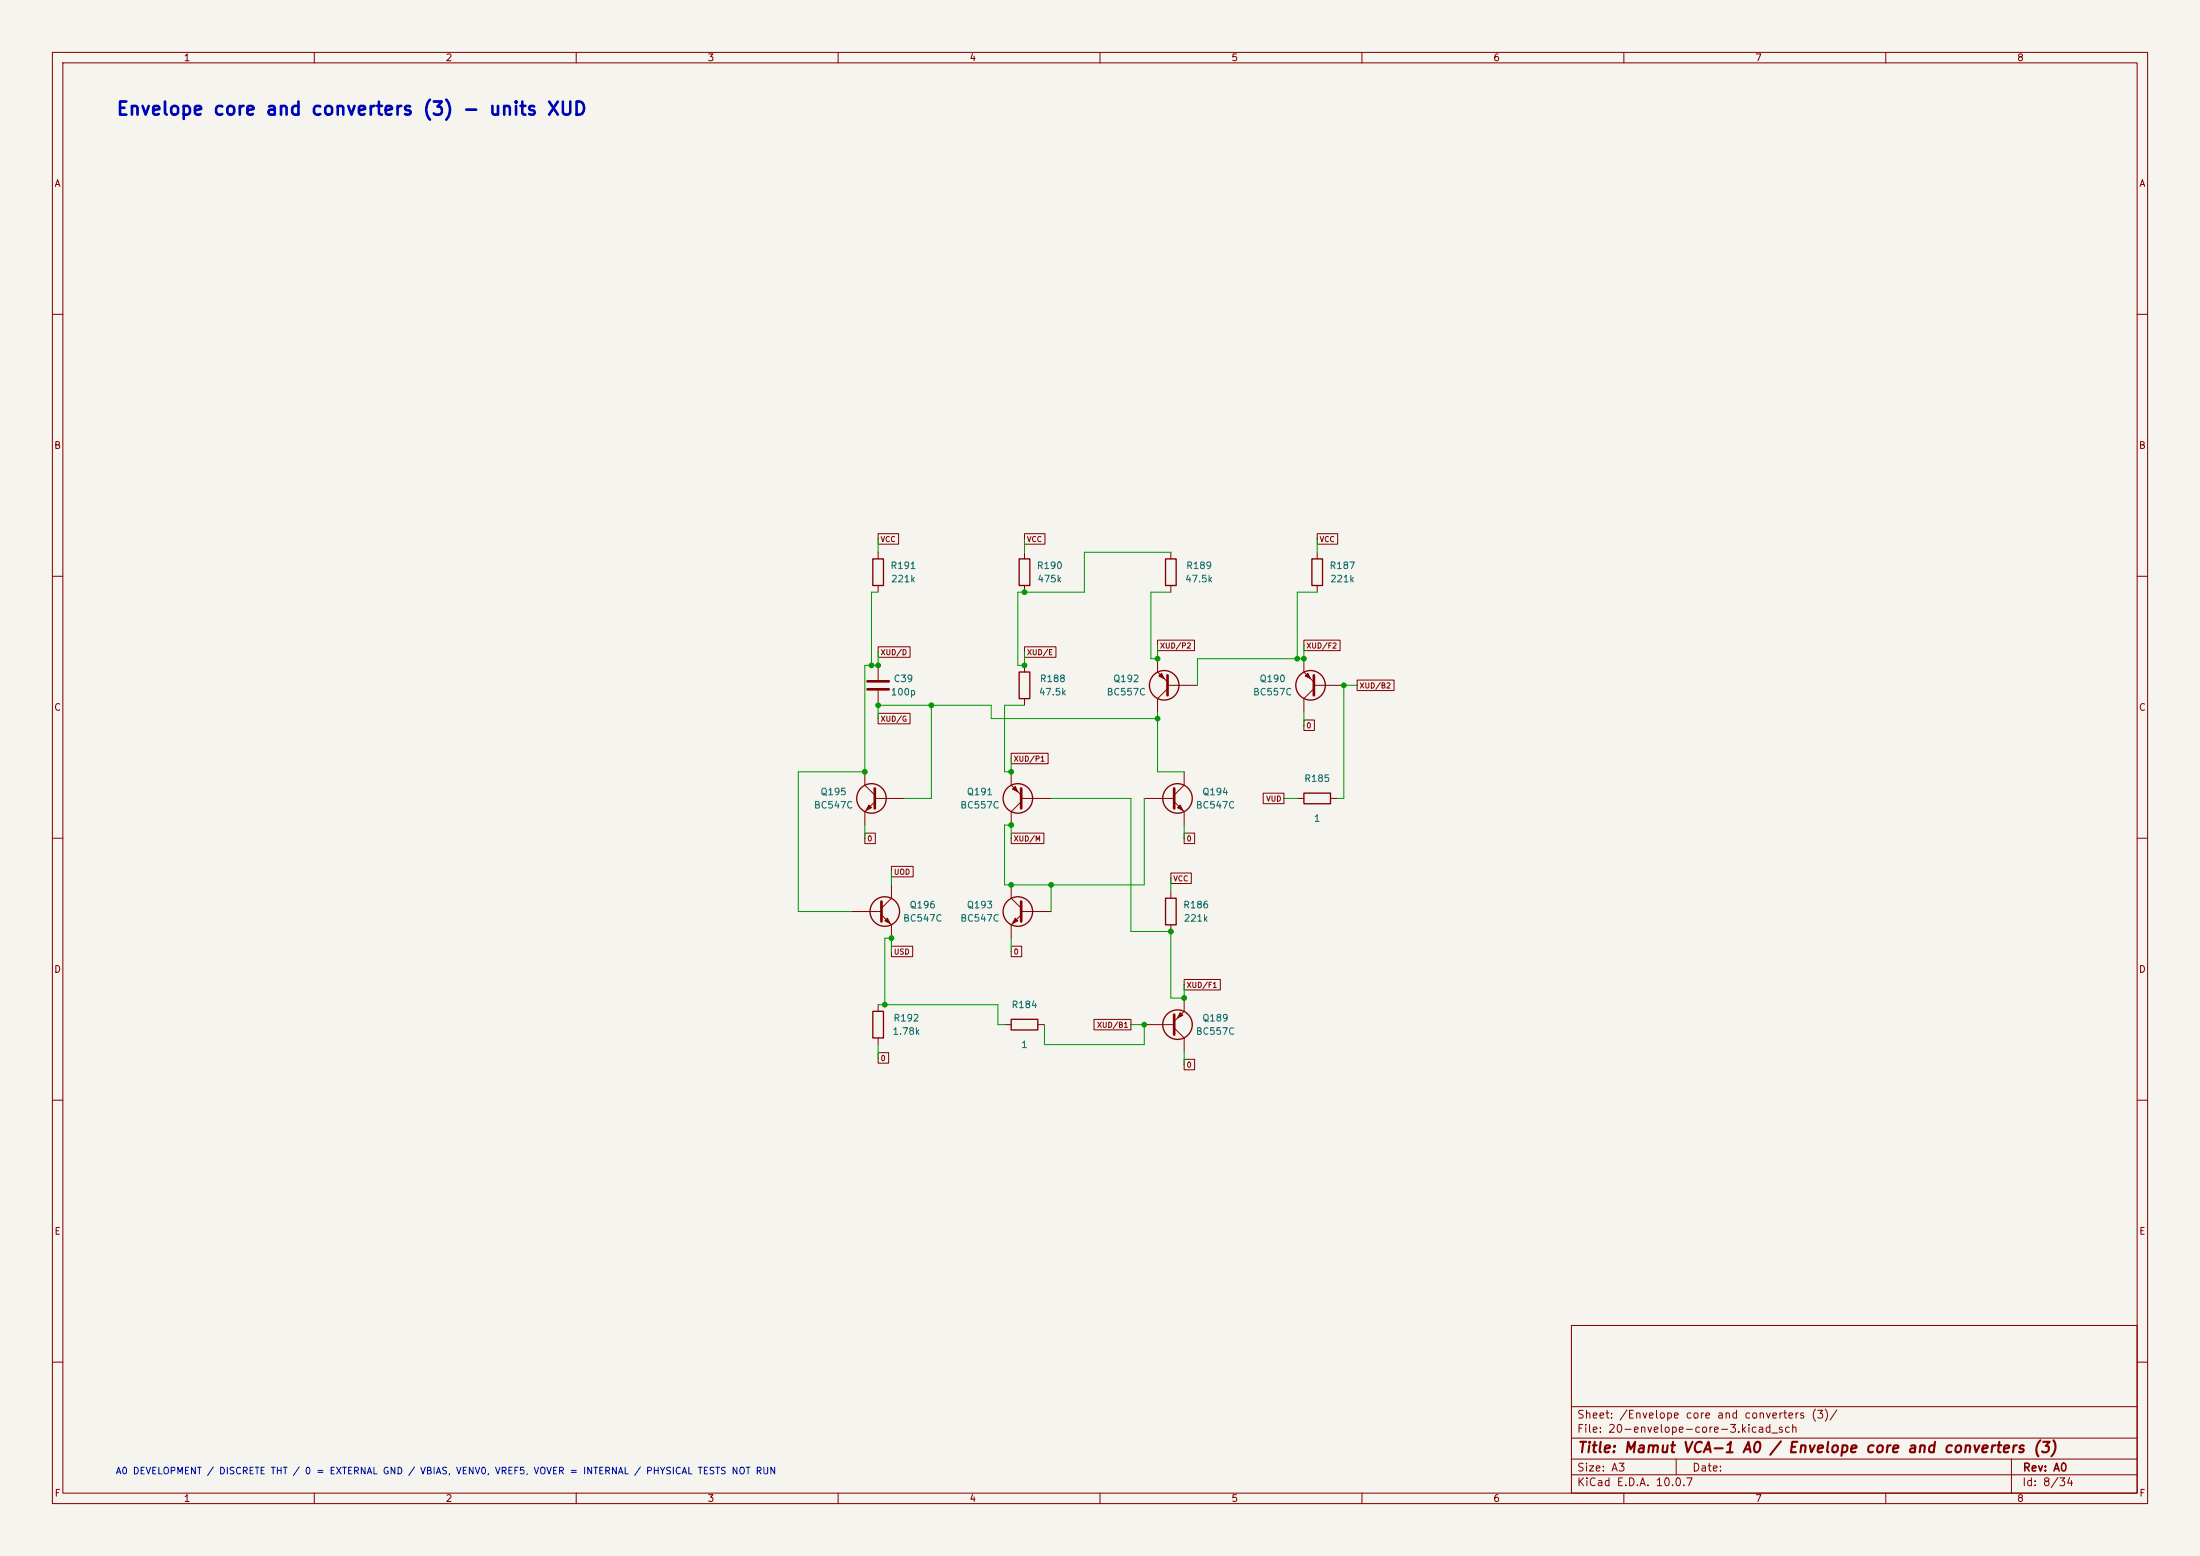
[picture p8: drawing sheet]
<svg xmlns="http://www.w3.org/2000/svg" width="420mm" height="297mm" viewBox="0 0 420 297" stroke-linecap="round" stroke-linejoin="round" font-family="sans-serif">
<path d="M0 0h420v297h-420z" fill="#f5f4ef" stroke="#f5f4ef" stroke-width=".19"/>
<g fill="none" stroke="#840000" stroke-width=".19">
<path d="M10 10h400v277h-400zM12 12h396v273h-396zM60 10v2M110 10v2M160 10v2M210 10v2M260 10v2M310 10v2M360 10v2M10 60h2M408 60h2M10 110h2"/>
<path d="M167.6 101.9h3.9v2h-3.9zM167.6 105.4v1.3M167.6 111.8v1.2M195.6 101.9h3.9v2h-3.9zM195.6 105.4v1.3M195.6 111.8v1.2M223.5 105.4v1.3M223.5 111.8v1.2M251.5 101.9h3.9v2h-3.9zM251.5 105.4v1.3M251.5 111.8v1.2M408 110h2"/>
<path d="M167.6 136.2h6.1v2h-6.1zM167.6 123.5h6.1v2h-6.1zM167.6 127v2.8M167.6 131.8v2.8M195.6 123.5h6v2h-6zM195.6 127v1.3M195.6 133.4v1.2M221 122.2h7v2h-7zM221 125.7v2.6l1.9 1.9M222.9 130.8h5.7M222.9 131.4l-1.9 2v2.5M248.9 122.2h6.9v2h-6.9z"/>
<path d="M248.9 137.4h2v2h-2zM248.9 125.7v2.6l1.9 1.9M250.8 130.8h5.7M250.8 131.4l-1.9 2v2.5M259.1 129.8h7v2h-7zM10 160h2M165.1 159h2v2h-2zM165.1 147.3v2.6l1.9 1.9M167 152.4h5.7M167 153l-1.9 1.9v2.6M193 143.8h7.1v2h-7.1zM193 159h6.3v2h-6.3z"/>
<path d="M193 147.3v2.6l1.9 1.9M194.9 152.4h5.8M194.9 153l-1.9 1.9v2.6M218.4 152.4h5.8M224.2 153l1.9 1.9v2.6M226.1 159h2v2h-2zM226.1 147.3v2.6l-1.9 1.9M241.2 151.4h3.9v2h-3.9zM247.6 152.4h1.3M254 152.4h1.3M408 160h2M162.6 174h5.7"/>
<path d="M168.3 174.6l1.9 1.9v2.6M170.2 165.4h4.1v2h-4.1zM170.2 168.9v2.6l-1.9 1.9M193 168.9v2.6l1.9 1.9M194.9 174h5.8M194.9 174.6l-1.9 1.9v2.6M223.5 166.6h3.9v2h-3.9zM223.5 170.2v1.3M223.5 176.5v1.3M167.6 191.8v1.2M167.6 198.1v1.3M170.2 180.6h4v2h-4z"/>
<path d="M191.8 195.6h1.2M193 180.6h2v2h-2zM198.1 195.6h1.3M208.8 194.6h7.1v2h-7.1zM218.4 195.6h5.8M224.2 196.2l1.9 1.9v2.6M226.1 187h6.9v2h-6.9zM226.1 190.5v2.5l-1.9 1.9M10 210h2M167.6 200.9h2v2h-2zM226.1 202.2h2v2h-2zM408 210h2"/>
<path d="M300 253h108v32h-108zM10 260h2M300 278.5h108M300 274.5h108M300 268.5h108M320 278.5v3M384 278.5v6.5M408 260h2M60 285v2M110 285v2M160 285v2M210 285v2"/>
<path d="M260 285v2M300 281.5h108M310 285v2M360 285v2"/>
</g>
<g fill="none" stroke="#840000" stroke-width=".25">
<path d="M166.6 106.7h2.1v5.1h-2.1zM194.6 106.7h2v5.1h-2zM222.5 106.7h2v5.1h-2zM250.4 106.7h2.1v5.1h-2.1zM194.6 128.3h2v5.1h-2zM248.9 151.4h5.1v2h-5.1zM222.5 171.5h2v5h-2zM166.6 193h2.1v5.1h-2.1zM193 194.6h5.1v2h-5.1z"/>
<circle cx="222.2" cy="130.8" r="2.82"/>
<circle cx="250.2" cy="130.8" r="2.82"/>
<circle cx="166.4" cy="152.4" r="2.82"/>
<circle cx="194.3" cy="152.4" r="2.82"/>
<circle cx="224.8" cy="152.4" r="2.82"/>
<circle cx="168.9" cy="174" r="2.82"/>
<circle cx="194.3" cy="174" r="2.82"/>
<circle cx="224.8" cy="195.6" r="2.82"/>
</g>
<path d="M165.6 130h4.1M165.6 131.6h4.1M222.9 128.9v3.8M250.8 128.9v3.8M167 150.5v3.8M194.9 150.5v3.8M224.2 150.5v3.8M168.3 172.1v3.8M194.9 172.1v3.8M224.2 193.7v3.8" fill="none" stroke="#840000" stroke-width=".51"/>
<g fill="#840000" stroke="#840000" stroke-width=".19">
<path d="M224.8 154.2l.5-.5 .5 1z"/>
<path d="M249.2 129l.5-.5 .5 1z"/>
<path d="M193.8 175.3l.5 .5-1 .5z"/>
<path d="M193.3 150.6l.5-.5 .5 1z"/>
<path d="M221.2 129l.5-.5 .5 1z"/>
<path d="M168.9 175.8l.5-.5 .5 1z"/>
<path d="M165.9 153.7l.5 .5-1 .5z"/>
<path d="M225.3 193.3l.5 .5-1 .5z"/>
</g>
<g fill="none" stroke="#009600" stroke-width=".19">
<path d="M167.6 102.9v2.5M167.6 113h-1.2v14M195.6 102.9v2.5M223.5 105.4h-16.5v7.6h-12.7v14h1.3v-2.5M223.5 113h-3.8v12.7h1.3v-2.5M251.5 113h-3.9v12.7M251.5 102.9v2.5M167.6 124.5v2.5h-2.5v20.3h-12.7v26.7h10.2M167.6 137.2v-2.6h21.6v2.6h31.8M177.8 134.6v17.8h-5.1M195.6 134.6h-3.8v12.7h1.2v-2.5M221 135.9v11.4h5.1"/>
<path d="M248.9 123.2v2.5h-20.3v5.1M248.9 135.9v2.5M259.1 130.8h-2.6v21.6h-1.2M165.1 157.5v2.5M200.7 152.4h15.2v25.4h7.6v12.7h2.6v-2.5M218.4 152.4v16.5h-26.6v-11.4h1.2v2.5M226.1 157.5v2.5M245.1 152.4h2.5M170.2 166.4v2.5M193 179.1v2.5M200.7 168.9v5.1M223.5 167.6v2.6"/>
<path d="M167.6 199.4v2.5M167.6 191.8h22.9v3.8h1.3M170.2 181.6v-2.5h-1.3v12.7M199.4 195.6v3.8h19v-3.8h-2.5M226.1 200.7v2.5"/>
</g>
<g fill="#009600" stroke="#009600" stroke-width=".19">
<circle cx="218.4" cy="195.6" r=".46"/>
<circle cx="226.1" cy="190.5" r=".46"/>
<circle cx="223.5" cy="177.8" r=".46"/>
<circle cx="193" cy="168.9" r=".46"/>
<circle cx="200.7" cy="168.9" r=".46"/>
<circle cx="256.5" cy="130.8" r=".46"/>
<circle cx="247.6" cy="125.7" r=".46"/>
<circle cx="248.9" cy="125.7" r=".46"/>
<circle cx="221" cy="137.2" r=".46"/>
<circle cx="221" cy="125.7" r=".46"/>
<circle cx="195.6" cy="127" r=".46"/>
<circle cx="195.6" cy="113" r=".46"/>
<circle cx="193" cy="147.3" r=".46"/>
<circle cx="177.8" cy="134.6" r=".46"/>
<circle cx="167.6" cy="134.6" r=".46"/>
<circle cx="166.4" cy="127" r=".46"/>
<circle cx="167.6" cy="127" r=".46"/>
<circle cx="165.1" cy="147.3" r=".46"/>
<circle cx="193" cy="157.5" r=".46"/>
<circle cx="168.9" cy="191.8" r=".46"/>
<circle cx="170.2" cy="179.1" r=".46"/>
</g>
<text font-size="2.5" fill="#0000c2" x="22.1" y="22.6">Envelope core and converters (3) - units XUD</text>
<text font-size="2" fill="#840000" x="301" y="277.8">Title: Mamut VCA-1 A0 / Envelope core and converters (3)</text>
<g font-size="1.5" fill="#840000">
<text x="300.9" y="273.8">File: 20-envelope-core-3.kicad_sch</text>
<text x="300.9" y="271.1">Sheet: /Envelope core and converters (3)/</text>
<text x="300.9" y="281.2">Size: A3</text>
<text x="322.9" y="281.2">Date:</text>
<text x="386" y="281.2">Rev: A0</text>
<text x="300.9" y="284">KiCad E.D.A. 10.0.7</text>
<text x="385.9" y="284">Id: 8/34</text>
</g>
<g font-size="1.3" fill="#840000">
<text x="35" y="12">1</text>
<text x="85" y="12">2</text>
<text x="135" y="12">3</text>
<text x="185" y="12">4</text>
<text x="235" y="12">5</text>
<text x="285" y="12">6</text>
<text x="335" y="12">7</text>
<text x="385" y="12">8</text>
<text x="10.3" y="36">A</text>
<text x="408.3" y="36">A</text>
<text x="10.2" y="86">B</text>
<text x="408.2" y="86">B</text>
<text x="10.2" y="136">C</text>
<text x="408.2" y="136">C</text>
<text x="10.2" y="186">D</text>
<text x="408.2" y="186">D</text>
<text x="10.3" y="236">E</text>
<text x="408.3" y="236">E</text>
<text x="10.3" y="286">F</text>
<text x="35" y="287">1</text>
<text x="85" y="287">2</text>
<text x="135" y="287">3</text>
<text x="185" y="287">4</text>
<text x="235" y="287">5</text>
<text x="285" y="287">6</text>
<text x="335" y="287">7</text>
<text x="385" y="287">8</text>
<text x="408.3" y="286">F</text>
</g>
<g font-size="1.3" fill="#006464">
<text x="169.9" y="108.9">R191</text>
<text x="170" y="111.5">221k</text>
<text x="197.8" y="108.9">R190</text>
<text x="198" y="111.5">475k</text>
<text x="226.2" y="111.5">47.5k</text>
<text x="226.3" y="108.9">R189</text>
<text x="253.7" y="108.9">R187</text>
<text x="253.8" y="111.5">221k</text>
<text x="170.5" y="130.5">C39</text>
<text x="198.4" y="130.5">R188</text>
<text x="212.4" y="130.5">Q192</text>
<text x="240.3" y="130.5">Q190</text>
<text x="170" y="133">100p</text>
<text x="198.2" y="133">47.5k</text>
<text x="211.2" y="133">BC557C</text>
<text x="239.1" y="133">BC557C</text>
<text x="248.9" y="149.6">R185</text>
<text x="155.3" y="154.6">BC547C</text>
<text x="156.5" y="152.1">Q195</text>
<text x="183.2" y="154.6">BC557C</text>
<text x="184.5" y="152.1">Q191</text>
<text x="228.2" y="154.6">BC547C</text>
<text x="229.4" y="152.1">Q194</text>
<text x="250.7" y="157.2">1</text>
<text x="173.5" y="173.7">Q196</text>
<text x="184.5" y="173.7">Q193</text>
<text x="225.8" y="173.7">R186</text>
<text x="172.3" y="176.2">BC547C</text>
<text x="183.2" y="176.2">BC547C</text>
<text x="225.9" y="176.2">221k</text>
<text x="170.3" y="197.8">1.78k</text>
<text x="170.5" y="195.3">R192</text>
<text x="193" y="192.7">R184</text>
<text x="228.2" y="197.8">BC557C</text>
<text x="229.4" y="195.3">Q189</text>
<text x="194.8" y="200.4">1</text>
</g>
<text font-size="1.3" fill="#0000c2" x="22" y="281.7">A0 DEVELOPMENT / DISCRETE THT / 0 = EXTERNAL GND / VBIAS, VENV0, VREF5, VOVER = INTERNAL / PHYSICAL TESTS NOT RUN</text>
<g font-size="1" fill="#840000">
<text x="168" y="103.7">VCC</text>
<text x="196" y="103.7">VCC</text>
<text x="251.8" y="103.7">VCC</text>
<text x="168" y="125.3">XUD/D</text>
<text x="196" y="125.3">XUD/E</text>
<text x="221.4" y="124">XUD/P2</text>
<text x="249.3" y="124">XUD/F2</text>
<text x="259.5" y="131.6">XUD/B2</text>
<text x="168" y="138">XUD/G</text>
<text x="249.3" y="139.3">0</text>
<text x="193.4" y="145.6">XUD/P1</text>
<text x="241.6" y="153.2">VUD</text>
<text x="165.5" y="160.8">0</text>
<text x="193.4" y="160.8">XUD/M</text>
<text x="226.4" y="160.8">0</text>
<text x="170.6" y="167.2">UOD</text>
<text x="223.9" y="168.5">VCC</text>
<text x="170.6" y="182.4">USD</text>
<text x="193.4" y="182.4">0</text>
<text x="226.4" y="188.8">XUD/F1</text>
<text x="209.3" y="196.4">XUD/B1</text>
<text x="168" y="202.8">0</text>
<text x="226.4" y="204">0</text>
</g>
</svg>
